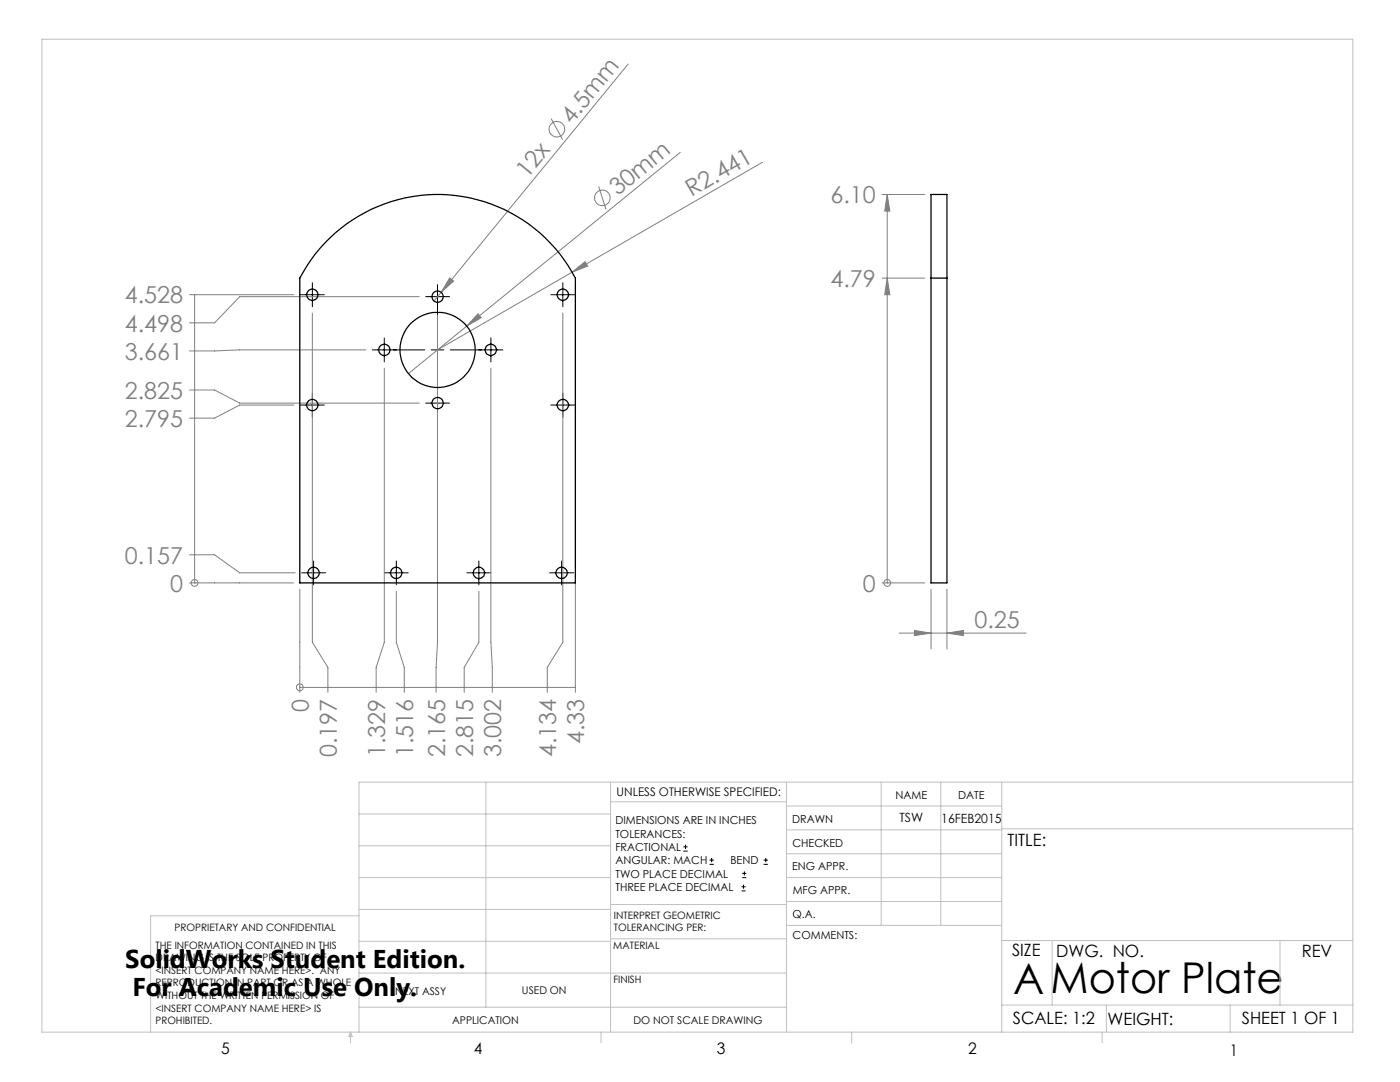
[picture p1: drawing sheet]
<svg xmlns="http://www.w3.org/2000/svg" width="279mm" height="216mm" viewBox="0 0 279 216" stroke-linecap="round" stroke-linejoin="round" font-family="sans-serif">
<g fill="none" stroke="#808080" stroke-width=".2">
<path d="M125.4 12.8l-37.3 45.5M110 23.7l2.3 4.2M119.5 37.2l1.4 4.6M135.7 30.4l-42.6 34.7M152.2 32.4l-38 21.9M176 38.8h8.5M177.1 38.8v77.5M177.1 38.8l.5 3.3h-1zM37.8 58.8h20.9M38.8 58.8v57.5M83.7 59.2h-35.9l-5 5.2h-5M88.1 58.3l-1.5 1.7"/>
<path d="M89.7 55.5l.8 .6-2.4 2.2zM114.2 54.3l2.6-2.1 .5 .9zM114.2 54.3l-26.9 15.5M114.8 56.8v81.3M176 55.5h8.5M177.1 55.5l.5 3.3h-1zM37.8 77.8h5l5 2.6h35.9M62.3 62.5v65.7l3.1 5v4.9M73 69.8h-25.2l-5 .2h-5M76.7 73.5v54.7l-1.6 5v4.9M87.3 62.9v65.3l-.3 5v4.9M93.1 65.1l-11.6 9.4"/>
<path d="M95.4 62.6l.6 .8-2.9 1.7zM98 73.5v54.7l.2 5v4.9M112.3 62.5v65.7l-3.1 5v4.9M58.7 80.8h-10.9l-5 2.6h-5M37.8 116.3h20.8M37.8 110.7h5l5 3.6h11.1M38.8 116.3h.1M59.8 117.6v20.5M79.1 118v10.2l1.6 5v4.9M95.6 118v10.2l-3 5v4.9M176 116.3h8.5M177.1 116.3h.1"/>
<path d="M185.8 117.6v11.9M189 117.6v11.9M59.8 137.2h.1M59.8 137.2h55M179.5 126.3h25.3M182.5 125.8l3.3 .5-3.3 .5zM189 126.3l3.3-.5v1z"/>
<circle cx="111.1" cy="25.8" r="1.55"/>
<circle cx="120.2" cy="39.5" r="1.56"/>
<circle cx="38.8" cy="116.3" r=".69"/>
<circle cx="177.1" cy="116.3" r=".68"/>
<circle cx="59.8" cy="137.1" r=".68"/>
</g>
<g fill="none" stroke="#000" stroke-width=".2">
<path d="M59.9 58.8h4.8M62.3 56.4v4.8M84.9 59.2h4.8M87.3 56.8v10.5M109.9 58.8h4.8M112.3 56.4v4.8M62.3 78.4v4.8M74.3 69.8h10.5M76.7 67.4v4.8M86 69.8h2.6M87.3 68.5v2.6M87.3 72.4v10.4"/>
<path d="M89.9 69.8h10.5M98 67.4v4.8M112.3 78.4v4.8M59.9 80.8h4.8M84.9 80.4h4.8M109.9 80.8h4.8M60.2 114.3h4.8M62.6 111.9v4.8M76.7 114.3h4.8M79.1 111.9v4.8M93.2 114.3h4.8M95.6 111.9v4.8"/>
<path d="M109.7 114.3h4.8M112.1 111.9v4.8M136.4 169.8h.8M136.4 169h.8M136.8 168.6v.8M141.6 172.5h.9M141.6 171.6h.9M142 171.2v.8M148 177.8h.8M148 177h.8M148.1 175.1h.8M148.1 174.3h.8"/>
<path d="M148.4 176.5v.8M148.6 173.9v.8M152.4 172.5h.8M152.4 171.6h.8M152.8 171.2v.8"/>
</g>
<g fill="none" stroke="#c0c0c0" stroke-width=".2">
<path d="M8.4 7.8h261.6v198.2h-261.6zM97 156.1v44.9M121.8 156.1v49.9M121.8 160h35.2M157 156.1v49.9M175.9 156.1v28.5M187.7 156.1v28.5M199.9 156.1v49.9M270 156.1h-198.4v49.9M71.6 175.1h50.2M71.6 168.8h50.2M71.6 162.4h50.2"/>
<path d="M157 170.4h42.9M157 165.6h42.9M157 160.8h42.9M157 175.1h42.9M157 179.9h42.9M199.9 165.4h70.1M71.6 194.2h85.4M71.6 187.8h50.2M71.6 181.5h50.2M71.6 182.7h-41.5v23.3M121.8 187.3h35.2M121.8 180.5h35.2"/>
<path d="M157 184.6h42.9M199.9 187.7h70.1M210 187.7v12.9M255.4 187.7v12.9M70 206v2.1M70 206l.3 .8h-.7zM71.6 201h85.4M119.9 206v2.1M170 206v2.1M199.9 200.6h70.1M220 206v2.1M220.8 200.6v5.4"/>
<path d="M245.5 200.6v5.4"/>
</g>
<g fill="#808080">
<path d="M114.2 54.3l2.6-2.1 .5 .9z"/>
<path d="M95.4 62.6l.6 .8-2.9 1.7z"/>
<path d="M89.7 55.5l.8 .6-2.4 2.2z"/>
<path d="M177.1 55.5l.5 3.3h-1zM177.1 38.8l.5 3.3h-1z"/>
<path d="M182.5 125.8l3.3 .5-3.3 .5zM189 126.3l3.3-.5v1z"/>
</g>
<g fill="none" stroke="#000" stroke-width=".25">
<path d="M65.8 47.5a31 31 0 0 1 49 8v60.8h-55v-60.8l1.5-2.5 1.6-2.3zM185.8 55.5v-16.7h3.2v16.7M185.8 55.5v60.8h3.2v-60.8M185.8 55.5h3.2"/>
<circle cx="62.3" cy="58.8" r="1.12"/>
<circle cx="87.3" cy="59.2" r="1.12"/>
<circle cx="112.3" cy="58.8" r="1.12"/>
<circle cx="76.7" cy="69.8" r="1.12"/>
<circle cx="87.3" cy="69.8" r="7.5"/>
<circle cx="97.9" cy="69.8" r="1.12"/>
<circle cx="62.3" cy="80.8" r="1.13"/>
<circle cx="87.3" cy="80.4" r="1.12"/>
<circle cx="112.3" cy="80.8" r="1.13"/>
<circle cx="62.6" cy="114.3" r="1.12"/>
<circle cx="79.1" cy="114.3" r="1.12"/>
<circle cx="95.6" cy="114.3" r="1.12"/>
<circle cx="112.1" cy="114.3" r="1.12"/>
</g>
<text font-size="8.5" x="202.2" y="198.3">AMotor Plate</text>
<g font-size="5.1">
<text x="25" y="193.2">SolidWorks Student Edition.</text>
<text x="26.4" y="198.8">For Academic Use Only.</text>
</g>
<g font-size="4.7" fill="#808080">
<text x="114.1" y="24.9" transform="rotate(-51 114.1 24.9)">4.5mm</text>
<text x="105.2" y="35.7" transform="rotate(-51 105.2 35.7)">12x</text>
<text x="123.3" y="39.2" transform="rotate(-39 123.3 39.2)">30mm</text>
<text x="138" y="39.4" transform="rotate(-30 138 39.4)">R2.441</text>
<text x="165.7" y="40.6">6.10</text>
<text x="165.7" y="57.2">4.79</text>
<text x="24.9" y="60.6">4.528</text>
<text x="24.9" y="71.8">3.661</text>
<text x="24.9" y="66.2">4.498</text>
<text x="24.9" y="79.6">2.825</text>
<text x="24.9" y="85.2">2.795</text>
<text x="24.9" y="112.4">0.157</text>
<text x="34" y="118.1">0</text>
<text x="172.2" y="118.1">0</text>
<text x="194.5" y="125.3">0.25</text>
<text x="61.6" y="142" transform="rotate(-90 61.6 142)">0</text>
<text x="116.6" y="148.5" transform="rotate(-90 116.6 148.5)">4.33</text>
<text x="67.2" y="151.1" transform="rotate(-90 67.2 151.1)">0.197</text>
<text x="76.9" y="151.1" transform="rotate(-90 76.9 151.1)">1.329</text>
<text x="82.5" y="151.1" transform="rotate(-90 82.5 151.1)">1.516</text>
<text x="88.8" y="151.1" transform="rotate(-90 88.8 151.1)">2.165</text>
<text x="94.4" y="151.1" transform="rotate(-90 94.4 151.1)">2.815</text>
<text x="100" y="151.1" transform="rotate(-90 100 151.1)">3.002</text>
<text x="111" y="151.1" transform="rotate(-90 111 151.1)">4.134</text>
</g>
<g font-size="3.4">
<text x="201.1" y="168.8">TITLE:</text>
<text x="202" y="190.8">SIZE</text>
<text x="210.8" y="190.9">DWG. NO.</text>
<text x="259.8" y="191">REV</text>
<text x="202.1" y="204.4">SCALE: 1:2</text>
<text x="221" y="204.5">WEIGHT:</text>
<text x="247.8" y="204.4">SHEET 1 OF 1</text>
</g>
<g font-size="3.2">
<text x="44.2" y="210.4">5</text>
<text x="94.6" y="210.3">4</text>
<text x="143.1" y="210.4">3</text>
<text x="193.2" y="210.3">2</text>
<text x="245.4" y="210.6">1</text>
</g>
<g font-size="2.5">
<text x="179.5" y="164.1">TSW</text>
<text x="187.9" y="164.2">16FEB2015</text>
</g>
<text font-size="2.4" x="123.1" y="158.9">UNLESS OTHERWISE SPECIFIED:</text>
<g font-size="2.2">
<text x="178.7" y="159.4">NAME</text>
<text x="191.2" y="159.4">DATE</text>
<text x="122.8" y="164.5">DIMENSIONS ARE IN INCHES</text>
<text x="122.8" y="167.1">TOLERANCES:</text>
<text x="158.1" y="164.2">DRAWN</text>
<text x="122.8" y="169.8">FRACTIONAL</text>
<text x="122.8" y="172.5">ANGULAR: MACH</text>
<text x="145.8" y="172.5">BEND</text>
<text x="158.1" y="173.7">ENG APPR.</text>
<text x="158.2" y="169.1">CHECKED</text>
<text x="122.8" y="175.1">TWO PLACE DECIMAL</text>
<text x="122.8" y="177.8">THREE PLACE DECIMAL</text>
<text x="158.2" y="178.4">MFG APPR.</text>
<text x="158.2" y="183.2">Q.A.</text>
<text x="158.2" y="187.4">COMMENTS:</text>
</g>
<g font-size="2.1">
<text x="78.8" y="198.5">NEXT ASSY</text>
<text x="104.2" y="198.4">USED ON</text>
<text x="90.2" y="204.3">APPLICATION</text>
<text x="126.4" y="204.3">DO NOT SCALE DRAWING</text>
</g>
<g font-size="2">
<text x="34.8" y="185.7">PROPRIETARY AND CONFIDENTIAL</text>
<text x="122.5" y="183.3">INTERPRET GEOMETRIC</text>
<text x="122.5" y="185.9">TOLERANCING PER:</text>
<text x="31.1" y="189.3">THE INFORMATION CONTAINED IN THIS</text>
<text x="31.1" y="191.8">DRAWING IS THE SOLE PROPERTY OF</text>
<text x="122.4" y="189.4">MATERIAL</text>
<text x="31.1" y="194.3">&lt;INSERT COMPANY NAME HERE&gt;. ANY</text>
<text x="31.1" y="196.8">REPRODUCTION IN PART OR AS A WHOLE</text>
<text x="122.4" y="196.2">FINISH</text>
<text x="31.1" y="199.4">WITHOUT THE WRITTEN PERMISSION OF</text>
<text x="31.1" y="201.9">&lt;INSERT COMPANY NAME HERE&gt; IS</text>
<text x="31.1" y="204.4">PROHIBITED.</text>
</g>
</svg>
